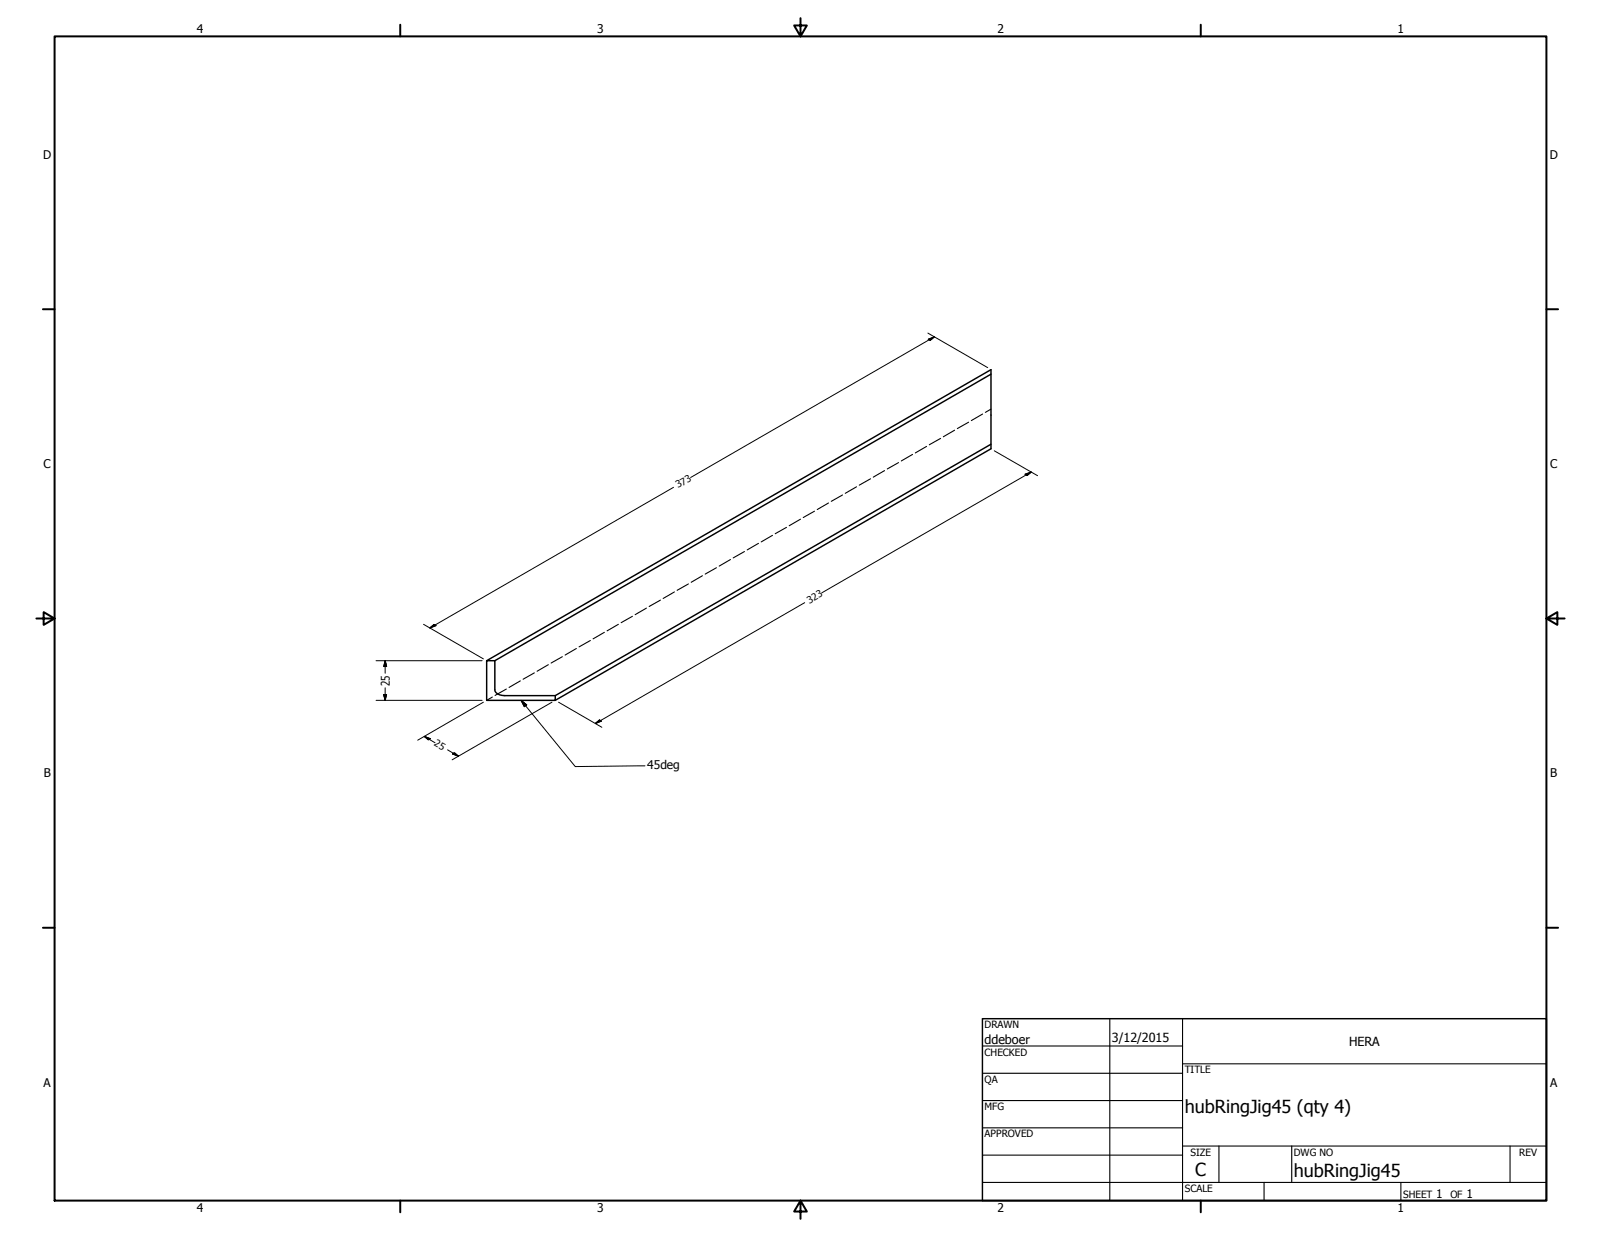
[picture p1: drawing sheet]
<svg xmlns="http://www.w3.org/2000/svg" width="559mm" height="432mm" viewBox="0 0 559 432" stroke-linecap="round" stroke-linejoin="round" font-family="sans-serif">
<!-- layer: Visible (ANSI) -->
<path d="M345.9 130.6l-173.2 100M345.9 155.1l-152.1 87.7v1.7h-23.9v-13.9h2.8v10.2a3 3 0 0 0 3.5 2h17.6M169.9 230.6l176-101.6v27.7l-152.1 87.8" fill="none" stroke="#000" stroke-width=".51"/>
<!-- layer: Hidden (ANSI) -->
<g fill="none" stroke="#000" stroke-width=".38">
<path d="M318.5 158.6l-3.9 2.3M323.4 155.8l-3.9 2.3M328.3 153l-3.9 2.3M333.2 150.2l-4 2.3M338.1 147.4l-4 2.2M343 144.5l-4 2.3M345.9 142.8l-2 1.2M284.3 178.4l-3.9 2.3M289.2 175.6l-4 2.3M294.1 172.8l-4 2.2M299 169.9l-4 2.3M303.8 167.1l-3.9 2.3"/>
<path d="M308.7 164.3l-3.9 2.3M313.6 161.5l-3.9 2.2M250.1 198.2l-4 2.2M255 195.3l-4 2.3M259.8 192.5l-3.9 2.3M264.7 189.7l-3.9 2.3M269.6 186.9l-3.9 2.3M274.5 184.1l-3.9 2.2M279.4 181.2l-3.9 2.3M215.8 217.9l-3.9 2.3M220.7 215.1l-3.9 2.3M225.6 212.3l-3.9 2.3"/>
<path d="M230.5 209.5l-3.9 2.2M235.4 206.6l-3.9 2.3M240.3 203.8l-4 2.3M245.2 201l-4 2.3M181.6 237.7l-3.9 2.3M186.5 234.9l-3.9 2.2M191.4 232l-3.9 2.3M196.3 229.2l-4 2.3M201.2 226.4l-4 2.3M206.1 223.6l-4 2.2M210.9 220.7l-3.9 2.3M171.8 243.3l-1.9 1.2"/>
<path d="M176.7 240.5l-3.9 2.3"/>
</g>
<!-- layer: Border (ANSI) -->
<g fill="none" stroke="#000" stroke-width=".7">
<path d="M19 12.7h520.8v406.4h-520.8zM139.7 8.6v4.1M279.4 6.3v6.4l-2.2-3.8h4.4l-2.2 3.8M419.1 8.6v4.1M15 107.9h4M539.8 107.9h4M12.7 215.9h6.3l-3.8-2.2v4.4l3.8-2.2M539.8 215.9l3.8 2.2v-4.4l-3.8 2.2h6.3M15 323.8h4M539.8 323.8h4M139.7 419.1v4.1M279.4 419.1l2.2 3.8h-4.4l2.2-3.8v6.3"/>
<path d="M419.1 419.1v4.1"/>
</g>
<!-- layer: Title (ANSI) -->
<g fill="none" stroke="#000" stroke-width=".38">
<path d="M387.3 355.6v63.5M412.7 355.6v63.5M342.9 365.1h69.8M342.9 374.6h69.8M412.7 371.3h127.1M342.9 384.2h69.8M342.9 393.7h69.8M342.9 412.7h196.9M342.9 403.2h69.8M412.7 400h127.1M425.4 400v12.7M441.2 412.7v6.4"/>
<path d="M450.8 400v12.7M488.9 412.7v6.4M527 400v12.7"/>
</g>
<path d="M342.9 355.6h196.9v63.5h-196.9z" fill="none" stroke="#000" stroke-width=".51"/>
<!-- layer: Dimension (ANSI) -->
<g fill="none" stroke="#000" stroke-width=".35">
<path d="M323.8 116.3l20.9 12M324 118.4l2.1-.8-1.4 1.2zM326.1 117.6l-85.1 49.1M347 157.4l15.1 8.7M235.1 170.1l-85 49.1M357.8 165.5l2.1-.7-1.4 1.2zM359.9 164.8l-73.1 42.1M147.8 217.9l20.9 12.1M150.1 219.2l1.4-1.2 .7 .4zM280.9 210.4l-73.1 42.1M131.3 230.6h37M134.4 230.6l.5 2.1h-1z"/>
<path d="M134.4 230.6v4.4M131.3 244.5h37M133.9 242.4h1l-.5 2.1zM134.4 240.1v4.4M148.1 257l2.1 .9-.7 .4zM148.1 257l3.7 2.3M168.7 245.1l-22.9 13.3M192.7 245.1l-34.9 20.1M194.9 245.1l15.2 8.8M207.8 252.5l1.4-1.2 .7 .4zM156.2 261.7l3.8 2.3M157.9 263.1l.7-.3 1.4 1.2z"/>
</g>
<g fill="#000" stroke="#000" stroke-width=".35">
<path d="M324.7 118.8l1.4-1.2zM324 118.4l2.1-.8-1.4 1.2zM358.5 166l1.4-1.2zM357.8 165.5l2.1-.7-1.4 1.2zM150.1 219.2l1.4-1.2zM150.1 219.2l1.4-1.2 .7 .4zM134.4 230.6l.5 2.1zM134.4 230.6l.5 2.1h-1zM133.9 242.4l.5 2.1zM133.9 242.4h1l-.5 2.1zM148.1 257l2.1 .9zM148.1 257l2.1 .9-.7 .4z"/>
<path d="M207.8 252.5l1.4-1.2zM207.8 252.5l1.4-1.2 .7 .4zM157.9 263.1l2.1 .9zM157.9 263.1l.7-.3 1.4 1.2z"/>
</g>
<!-- layer: Symbol (ANSI) -->
<path d="M181.9 244.5l1.9 1.6-.8 .6zM181.9 244.5l18.9 23.1 24.3-.3" fill="none" stroke="#000" stroke-width=".35"/>
<path d="M181.9 244.5l1.9 1.6zM181.9 244.5l1.9 1.6-.8 .6z" fill="#000" stroke="#000" stroke-width=".35"/>
<g font-size="6.3">
<text x="413.5" y="388.5">hubRingJig45 (qty 4)</text>
<text x="417.2" y="410.6">C</text>
<text x="451.6" y="410.7">hubRingJig45</text>
</g>
<g font-size="4.4">
<text x="343.7" y="364.3">ddeboer</text>
<text x="388.1" y="363.7">3/12/2015</text>
<text x="470.9" y="365.1">HERA</text>
</g>
<g font-size="4.2">
<text x="68.7" y="11.7">4</text>
<text x="208.4" y="11.7">3</text>
<text x="348.1" y="11.7">2</text>
<text x="487.8" y="11.7">1</text>
<text x="15.1" y="55.5">D</text>
<text x="540.9" y="55.5">D</text>
<text x="15.2" y="163.4">C</text>
<text x="541" y="163.4">C</text>
<text x="136" y="239.4" transform="rotate(-90 136 239.4)">25</text>
<text x="225.9" y="268.5">45deg</text>
<text x="15.3" y="271.4">B</text>
<text x="541.1" y="271.4">B</text>
<text x="15.2" y="379.3">A</text>
<text x="541" y="379.3">A</text>
<text x="501.3" y="418.3">1</text>
<text x="511.8" y="418.3">1</text>
<text x="68.7" y="423.2">4</text>
<text x="208.4" y="423.2">3</text>
<text x="348.1" y="423.2">2</text>
<text x="487.8" y="423.2">1</text>
</g>
<g font-size="3.5">
<text x="343.7" y="358.9">DRAWN</text>
<text x="343.7" y="368.5">CHECKED</text>
<text x="413.5" y="374.6">TITLE</text>
<text x="343.7" y="378">QA</text>
<text x="343.7" y="387.5">MFG</text>
<text x="343.7" y="397.1">APPROVED</text>
<text x="415.5" y="403.4">SIZE</text>
<text x="451.6" y="403.4">DWG NO</text>
<text x="530.3" y="403.4">REV</text>
<text x="413.5" y="416.1">SCALE</text>
<text x="489.7" y="418.3">SHEET</text>
<text x="506.2" y="418.3">OF</text>
</g>
<g font-size="3.4">
<text x="236.7" y="170.4" transform="rotate(-30 236.7 170.4)">373</text>
<text x="282.5" y="210.7" transform="rotate(-30 282.5 210.7)">323</text>
<text x="151.3" y="260.2" transform="rotate(30 151.3 260.2)">25</text>
</g>
</svg>
